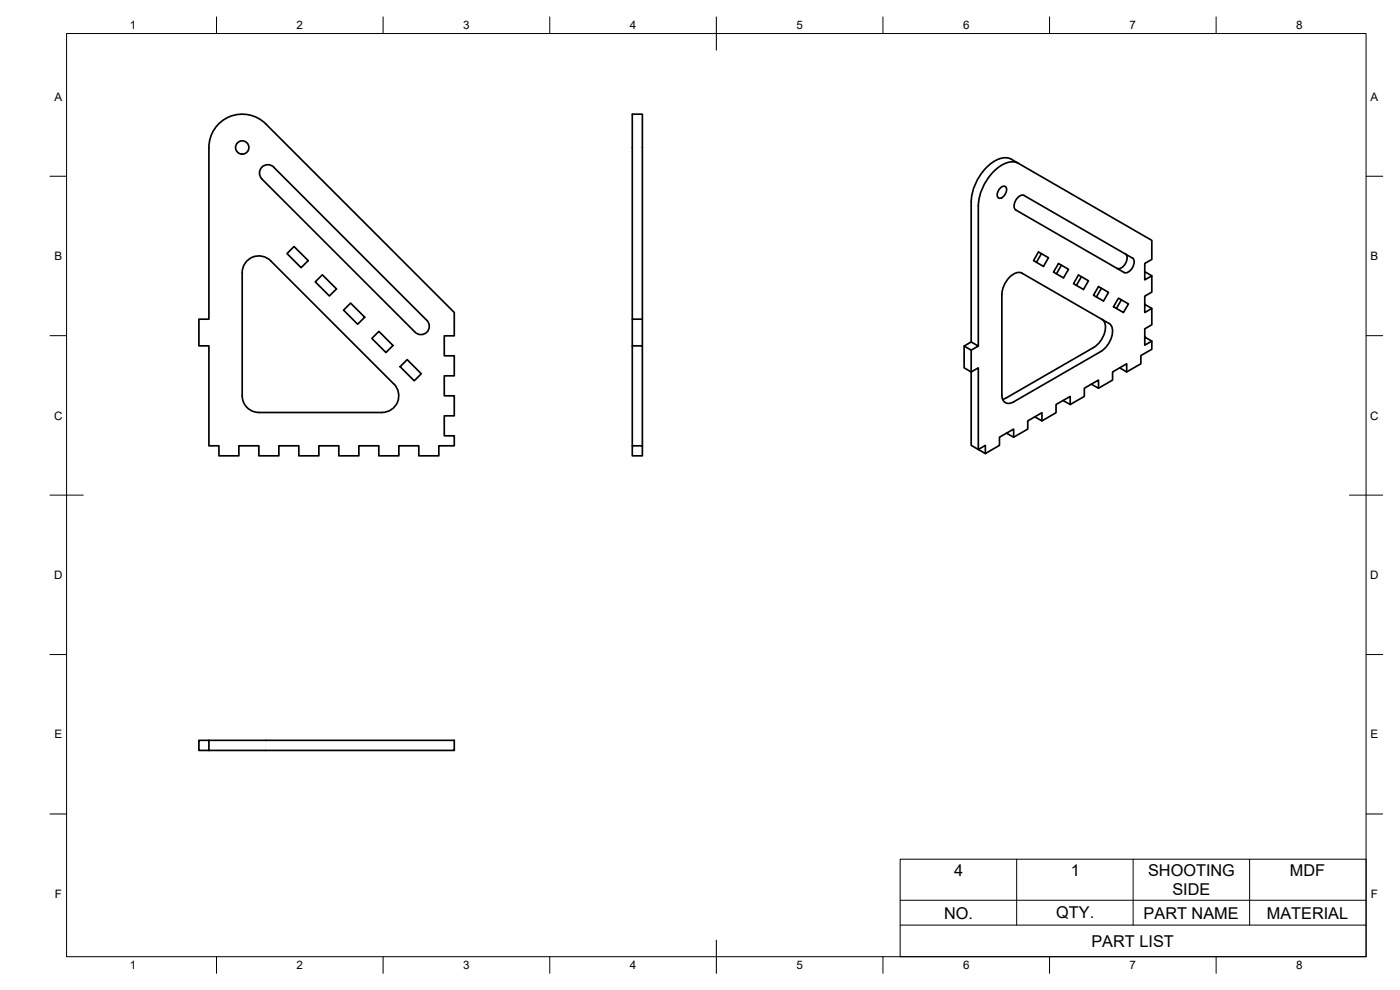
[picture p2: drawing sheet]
<svg xmlns="http://www.w3.org/2000/svg" width="420mm" height="297mm" viewBox="0 0 420 297" stroke-linecap="round" stroke-linejoin="round" font-family="sans-serif">
<!-- layer: Visible -->
<g fill="none" stroke="#000" stroke-width=".51">
<path d="M79.8 37.2l56.5 56.6v7h-3v6h3v6h-3v6h3v6h-3v6h3v3h-4.6v3h-6v-3h-6v3h-6v-3h-6v3h-6v-3h-6v3h-6v-3h-6v3h-6v-3h-6v3h-6v-3h-3v-30h-3v-8h3v-51.5a10 10 0 0 1 6.2-9.3 10 10 0 0 1 10.9 2.2M82.1 50.2l46 45.9a2.51 2.51 0 0 1 0 3.6 2.51 2.51 0 0 1-3.5 0l-46-46M82.2 50.1a2.51 2.51 0 0 0-3.6 0 2.51 2.51 0 0 0 0 3.6M300.3 56.3a1 1 0 0 1 1.4-.3 1 1 0 0 1 .3 1.3l-.6 1.4a1.08 1.08 0 0 1-1.1 .8 1.08 1.08 0 0 1-1-1l.2-.9zM305.7 49a5.7 5.7 0 0 0-6.1 1.2 15.9 15.9 0 0 0-6 11.6v42M307.3 58.7l32.6 18.7a2.9 2.9 0 0 1-1.3 4.2l-.9 .3-.3-.1-32.6-18.8M307.4 58.6a2.9 2.9 0 0 0-3.1 3.2l.3 .9 .2 .3M86.1 76.1l2.1-2.1 4.3 4.2-2.1 2.1zM311.7 75.6l3 1.7-1.5 2.6-3-1.7zM312.5 76.1l-1.5 2.6M317.7 79.1l3 1.7-1.5 2.6-3-1.8zM318.5 79.6l-1.4 2.6"/>
<path d="M337.8 76.2a2.9 2.9 0 0 1-1.3 4.2l-.9 .2-.4-.1M94.6 84.6l2.1-2.1 4.3 4.2-2.2 2.1zM103.1 93.1l2.1-2.2 4.3 4.3-2.2 2.1zM189.8 95.8v8h3v30M192.8 95.8v-61.5h-3v61.5h3v8M300.7 88.3v30.2M300.7 88.3a7.1 7.1 0 0 1 5-6.6l1 .3 26.1 15.1a3.8 3.8 0 0 1 .6 4.6l-1.5 2.5-1.5 1.3-26.2 15.1a2.16 2.16 0 0 1-2.5 .2 2.16 2.16 0 0 1-1-2.3M323.7 82.5l3 1.8-1.5 2.6-3-1.8zM324.5 83l-1.5 2.6M329.7 86l3 1.7-1.5 2.6-3-1.7zM330.5 86.5l-1.4 2.6M330.7 95.8a3.8 3.8 0 0 1 .6 4.7l-1.5 2.5-1.6 1.2"/>
<path d="M335.7 89.5l3 1.7-1.5 2.6-3-1.8zM336.5 90l-1.5 2.5M343.6 81.5l2.1 1.2v4.9l-2.1 1.3v4.9l2.1-1.3-2.1-1.2M345.7 92.5v4.9l-2.1 1.3v4.9l2.1-1.3-2.1-1.2M345.7 82.7l-2.1 1.3v-4.9l2.1-1.3v-5.7l-40-23.1a5.8 5.8 0 0 0-8.2 0 15.9 15.9 0 0 0-6 11.5v42.1l2.1 1.2-2.1 1.3M111.6 101.5l2.1-2.1 4.2 4.3-2.1 2.1zM118.2 115.2l-37-37a5 5 0 0 0-5.4-1 5 5 0 0 0-3.1 4.6v37a5 5 0 0 0 5 4.9M118.2 115.2a5 5 0 0 1 1.1 5.5 5 5 0 0 1-4.6 3M122.2 107.9l4.2 4.2-2.1 2.2-4.2-4.3zM189.8 103.8v30M289.3 103.8v6.6l2.2 1.2 2.1-1.2v24.5l2.1 1.2 4.3-2.5v-2.4l4.2-2.5v2.5M291.5 102.6l-2.2 1.2 2.2 1.3v28.5l2.1 1.3 2.1-1.3v2.5"/>
<path d="M328.2 104.3l-26.1 15-1.2 .5M329.7 116.5v-2.5l-4.3 2.5v2.4l-4.2 2.5-2.2-1.2M338.1 111.6v-2.5l-4.2 2.5v2.4l-4.2 2.5-2.2-1.2M345.7 102.3v2.5l-3.3 1.9v2.4l-4.3 2.5-2.1-1.2M77.7 123.8h37M189.8 133.8h3v3h-3zM312.7 126.3v-2.5l-4.3 2.5v2.4l-4.2 2.5-2.1-1.2M321.2 121.4v-2.5l-4.3 2.5v2.4l-4.2 2.5-2.1-1.2M59.7 222.1h3v3.1h-3zM62.7 222.1h73.6v3.1h-73.6"/>
<circle cx="72.7" cy="44.3" r="2"/>
</g>
<!-- layer: BORDER -->
<g fill="none" stroke="#000" stroke-width=".3">
<path d="M20 10.1h390v276.9h-390zM65 5.1v5M115 5.1v5M165 5.1v5M215 5.1v10M265 5.1v5M315 5.1v5M365 5.1v5M15 52.9h5M410 52.9h5M15 100.7h5M410 100.7h5"/>
<path d="M15 148.6h10M405 148.6h10M15 196.4h5M410 196.4h5M15 244.2h5M410 244.2h5M65 287v5M115 287v5M165 287v5M215 282.1v9.9M265 287v5M315 287v5"/>
<path d="M365 287v5"/>
</g>
<!-- layer: Custom Tables -->
<path d="M270.2 257.8h139.8v29.2h-139.8zM305.1 257.8v19.8M340.1 257.8v19.8M375 257.8v19.8M270.2 277.6h139.8M270.2 270.1h139.8" fill="none" stroke="#000" stroke-width=".3"/>
<g font-size="4.9">
<text x="286.4" y="262.7">4</text>
<text x="321.4" y="262.7">1</text>
<text x="344.6" y="262.7">SHOOTING</text>
<text x="387.1" y="262.7">MDF</text>
<text x="351.9" y="268.7">SIDE</text>
<text x="283.3" y="275.6">NO.</text>
<text x="317" y="275.5">QTY.</text>
<text x="343.2" y="275.6">PART NAME</text>
<text x="380.2" y="275.6">MATERIAL</text>
<text x="327.6" y="284.1">PART LIST</text>
</g>
<g font-size="3.5">
<text x="39" y="8.8">1</text>
<text x="89" y="8.8">2</text>
<text x="139" y="8.8">3</text>
<text x="189" y="8.8">4</text>
<text x="239" y="8.8">5</text>
<text x="289" y="8.8">6</text>
<text x="339" y="8.8">7</text>
<text x="389" y="8.8">8</text>
<text x="16.3" y="30.2">A</text>
<text x="411.3" y="30.2">A</text>
<text x="16.3" y="78">B</text>
<text x="411.3" y="78">B</text>
<text x="16.2" y="125.9">C</text>
<text x="411.2" y="125.9">C</text>
<text x="16.2" y="173.7">D</text>
<text x="411.2" y="173.7">D</text>
<text x="16.3" y="221.6">E</text>
<text x="411.3" y="221.6">E</text>
<text x="16.4" y="269.4">F</text>
<text x="411.4" y="269.4">F</text>
<text x="39" y="290.8">1</text>
<text x="89" y="290.8">2</text>
<text x="139" y="290.8">3</text>
<text x="189" y="290.8">4</text>
<text x="239" y="290.8">5</text>
<text x="289" y="290.8">6</text>
<text x="339" y="290.8">7</text>
<text x="389" y="290.8">8</text>
</g>
</svg>
